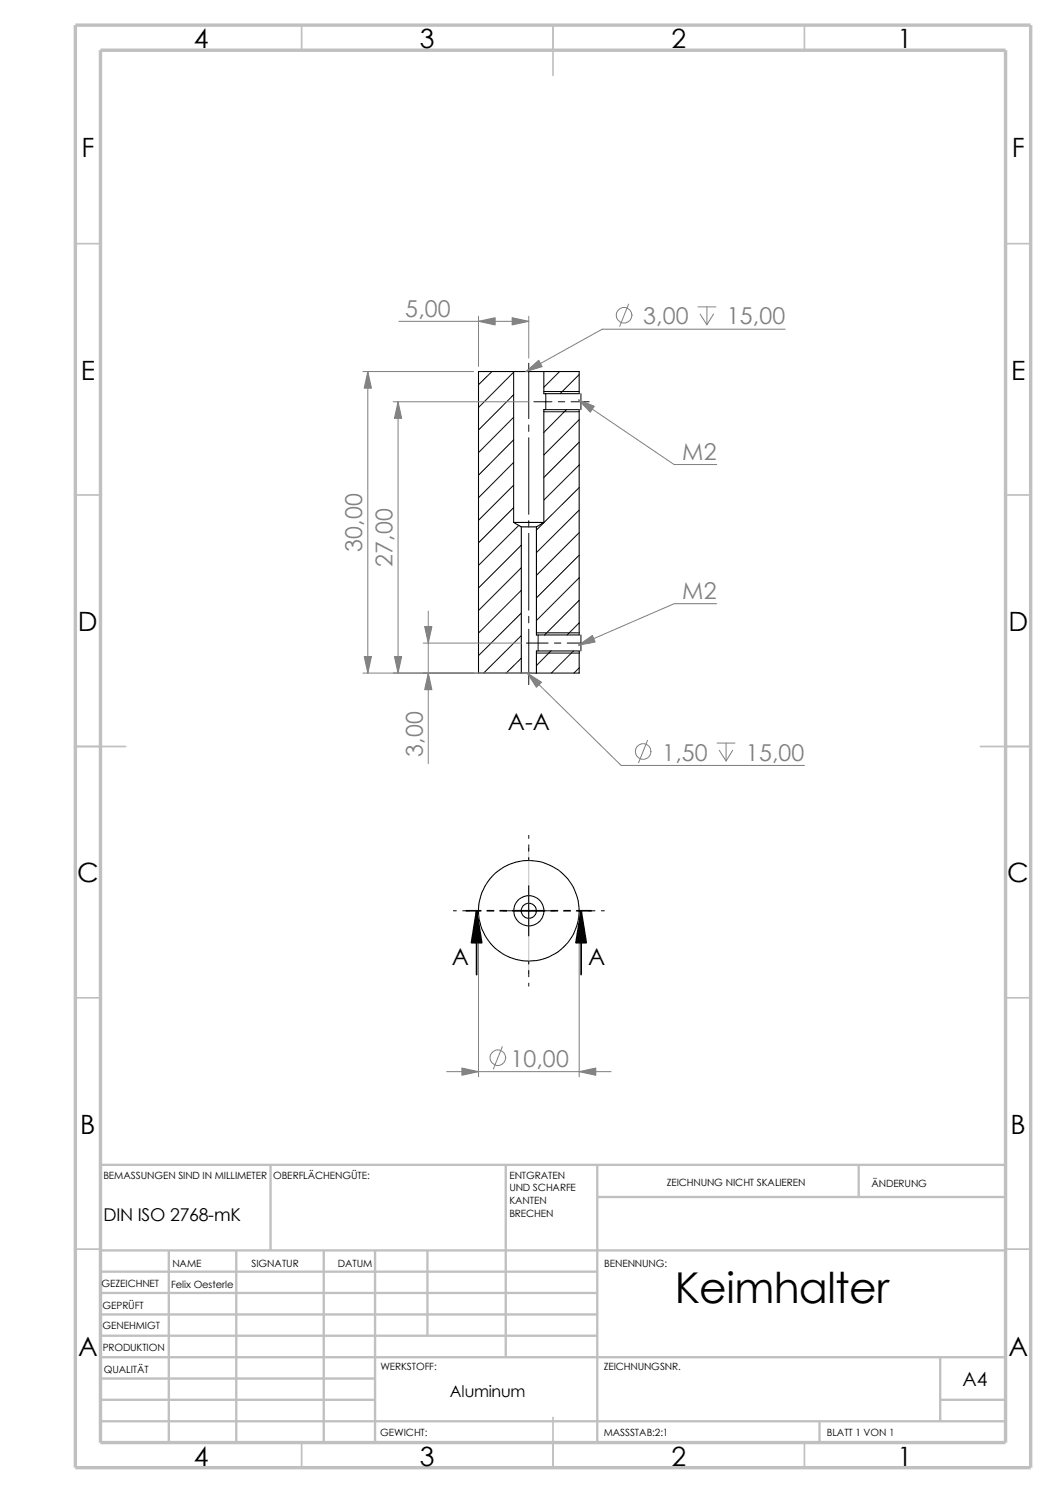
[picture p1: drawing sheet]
<svg xmlns="http://www.w3.org/2000/svg" width="210mm" height="297mm" viewBox="0 0 210 297" stroke-linecap="round" stroke-linejoin="round" font-family="sans-serif">
<g fill="none" stroke="#c0c0c0" stroke-width=".34">
<path d="M60 5v5M110 5v10M160 5v5M15 48.5h5M200 48.5h5M15 98.5h5M200 98.5h5M15 148.5h10M195 148.5h10M15 198.5h5M200 198.5h5M15 248.5h5"/>
<path d="M200 248.5h5M60 287v5M110 282v10M160 287v5"/>
</g>
<g fill="none" stroke="#c0c0c0" stroke-width=".47">
<path d="M53.8 231.7v17.1M100.6 231.7v38.3M118.8 231.7v55.3M118.8 238.1h81.2M170.8 231.7v6.4M200 231.7h-180v55.3M20 248.8h180M20 257.2h98.8M20 253h98.8M33.6 248.8v38.2M47 248.8v38.2M64.4 248.8v38.2"/>
<path d="M74.6 248.8v38.2M85 248.8v16.9M20 265.7h98.8M20 261.5h98.8M20 278.5h54.6M20 274.2h54.6M20 270h180M187 278.5h13M187 270v12.7M20 282.7h180M163 282.7v4.3"/>
</g>
<path d="M15 5h190v287h-190zM20 10h180v277h-180z" fill="none" stroke="#c0c0c0" stroke-width=".68" stroke-linecap="butt"/>
<g fill="none" stroke="#000" stroke-width=".2">
<path d="M97.8 73.9l-2.6 2.6M102.2 74l-7 7.1M102.2 78.5l-7 7.1M105.2 72.3v11M106.2 79.9h3.6M108.2 77.9h7M108.5 78.3v3.2M111 79.9h1.3M111.3 73.9l-3.1 3.1M113.6 79.9h3.6M115.2 74.5l-3.8 3.8M115.5 78.3v3.2"/>
<path d="M102.2 83l-7 7M102.2 87.5l-7 7M102.2 92l-7 7M102.2 96.5l-7 7M105.2 84.5v1.3M105.2 87.1v15.2M108.2 81.5h.1M108.2 81.9h7M112.6 81.5l-4.4 4.5M115.2 83.5l-7 7M115.2 88l-7 7M115.2 92.5l-7 7"/>
<path d="M115.2 97l-8.5 8.5M102.2 101l-7 7M103.2 104.5l-8 8M103.7 108.5l-8.5 8.5M103.7 112.9l-8.5 8.6M103.7 117.4l-8.5 8.5M105.2 103.6v1.3M105.2 106.1v15.3M115.2 101.5l-8.5 8.4M115.2 106l-8.5 8.5M115.2 110.4l-8.5 8.6M115.2 114.9l-8.5 8.5"/>
<path d="M115.2 119.4l-6.9 6.9M103.7 122l-8.5 8.4M103.7 126.4l-7.5 7.5M103.7 130.9l-3 3M104.7 127.9h4.3M105.2 122.6v1.3M105.2 125.2v11M106.7 129.9h8.5M106.7 125.9h8.5M107 126.3v3.2M109.6 129.5l-2.9 2.9M110.3 127.9h1.2"/>
<path d="M112.8 127.9h4.4M114 129.5l-4.4 4.4M115.2 123.9l-2.4 2.4M115.2 132.9l-1.1 1M115.5 126.3v3.2M105.2 166.2v.6M105.2 168.1v1.2M105.2 170.6v.6M105.2 176.2v10M90.2 181.2h.6M92 181.2h1.3M94.6 181.2h.6"/>
<path d="M100.2 181.2h10M105.2 191.2v.6M105.2 193v1.3M105.2 195.6v.6M115.2 181.2h.6M117.1 181.2h1.2M119.6 181.2h.6"/>
</g>
<g fill="none" stroke="#000" stroke-width=".21">
<path d="M102.2 73.9h6M102.2 73.9v30M102.2 73.9h-7v60h8.5M108.2 73.9h7v4.4h-7zM102.2 103.9h6M102.2 103.9l1.5 .9M103.7 104.8v29.1M103.7 104.8h3M108.2 103.9v-22.4h7v44.8h-8.5v-21.5M108.2 103.9l-1.5 .9M103.7 133.9h3M106.7 129.5h8.5v4.4h-8.5z"/>
<circle cx="105.2" cy="181.2" r="10"/>
<circle cx="105.2" cy="181.2" r="1.51"/>
<circle cx="105.2" cy="181.2" r="2.99"/>
</g>
<path d="M105.2 168.8v24.8" fill="none" stroke="#c0c0c0" stroke-width=".2"/>
<g fill="none" stroke="#808080" stroke-width=".2">
<path d="M72.2 73.9h22M73.2 73.9v60M78.2 79.9h27M79.2 79.9v54M79.3 63.9h25.9M95.2 62.9v10M105.2 62.9v8.3M115.1 79.5l19 12.9h8.4M125 60.5l-1.8 4.4M138.8 61h3.6M139.2 62.5l1.4 2.1M140.6 61v3.6"/>
<path d="M141.9 62.5l-1.3 2.1M156.2 65.5h-36.4l-15.2 8.4M72.2 133.9h33.5M84.2 127.9h19.5M85.2 121.6v30.3M104.9 133.9l18.6 18.4h36.5M142.5 120.1h-8.4l-19 8.3M128.8 147.3l-1.8 4.4M142.6 147.8h3.6M143 149.3l1.4 2.1M144.4 147.8v3.6M145.7 149.3l-1.3 2.1"/>
<path d="M95.2 182.2v32M115.2 182.2v32M88.8 213.2h32.7M99.9 208.2l-1.8 4.4"/>
<circle cx="124.1" cy="62.7" r="1.56"/>
<circle cx="127.9" cy="149.5" r="1.55"/>
<circle cx="99" cy="210.4" r="1.55"/>
</g>
<g fill="#808080" stroke="#808080" stroke-width=".2">
<path d="M91.9 212.5l3.3 .7-3.3 .7z"/>
<path d="M115.2 213.2l3.3-.7v1.4z"/>
<path d="M104.6 73.9l2.5-2.2 .7 1.2z"/>
<path d="M78.4 130.6h1.5l-.7 3.3z"/>
<path d="M85.2 133.9l.7 3.3h-1.4z"/>
<path d="M104.9 133.9l2.8 1.8-1 1z"/>
<path d="M115.1 79.5l3.1 1.3-.8 1.2z"/>
<path d="M84.5 124.6h1.4l-.7 3.3z"/>
<path d="M79.2 79.9l.7 3.3h-1.5z"/>
<path d="M115.1 128.4l2.7-2 .6 1.3z"/>
<path d="M73.2 73.9l.7 3.3h-1.5z"/>
<path d="M72.4 130.6h1.5l-.7 3.3z"/>
<path d="M101.9 63.2l3.3 .7-3.3 .7z"/>
<path d="M95.2 63.9l3.3-.7v1.4z"/>
</g>
<path d="M94.8 181.2l1 6.3h-2zM115.6 181.2l1 6.3h-2z" fill="#000" stroke="#000" stroke-width=".34"/>
<path d="M92.8 181.2h2.8M94.8 181.2v12.7M96.9 181.2h1.3M99.4 181.2h1.3M102 181.2h6.3M109.6 181.2h1.3M112.1 181.2h1.3M114.7 181.2h2.9M115.6 181.2v12.7" fill="none" stroke="#000" stroke-width=".34"/>
<text font-size="8.5" x="134.2" y="259.2">Keimhalter</text>
<g font-size="5.3">
<text x="38.5" y="9.6">4</text>
<text x="83.5" y="9.6">3</text>
<text x="133.5" y="9.6">2</text>
<text x="178.5" y="9.6">1</text>
<text x="16.2" y="31.3">F</text>
<text x="201.2" y="31.3">F</text>
<text x="16" y="75.6">E</text>
<text x="201.1" y="75.6">E</text>
<text x="15.5" y="125.6">D</text>
<text x="200.6" y="125.6">D</text>
<text x="15.3" y="175.6">C</text>
<text x="200.3" y="175.6">C</text>
<text x="16" y="225.6">B</text>
<text x="201" y="225.6">B</text>
<text x="15.5" y="269.8">A</text>
<text x="200.5" y="269.8">A</text>
<text x="38.5" y="291.6">4</text>
<text x="83.5" y="291.6">3</text>
<text x="133.5" y="291.6">2</text>
<text x="178.5" y="291.6">1</text>
</g>
<g font-size="4.6" fill="#808080">
<text x="80.6" y="63">5,00</text>
<text x="127.9" y="64.5">3,00</text>
<text x="144.5" y="64.5">15,00</text>
<text x="135.7" y="91.5">M2</text>
<text x="72.1" y="109.7" transform="rotate(-90 72.1 109.7)">30,00</text>
<text x="78.1" y="112.7" transform="rotate(-90 78.1 112.7)">27,00</text>
<text x="135.7" y="119.2">M2</text>
<text x="84.1" y="150.6" transform="rotate(-90 84.1 150.6)">3,00</text>
<text x="131.7" y="151.3">1,50</text>
<text x="148.3" y="151.3">15,00</text>
<text x="101.5" y="212.2">10,00</text>
</g>
<g font-size="4.6">
<text x="101" y="145.2">A-A</text>
<text x="89.8" y="191.9">A</text>
<text x="117" y="191.9">A</text>
</g>
<text font-size="3.9" x="191.4" y="275.6">A4</text>
<text font-size="3.5" x="20.6" y="242.8">DIN ISO 2768-mK</text>
<text font-size="3.2" x="89.5" y="277.9">Aluminum</text>
<g font-size="2">
<text x="20.6" y="234.6">BEMASSUNGEN SIND IN MILLIMETER</text>
<text x="54.4" y="234.6">OBERFLÄCHENGÜTE:</text>
<text x="101.3" y="239.5">KANTEN</text>
<text x="101.3" y="234.5">ENTGRATEN</text>
<text x="101.3" y="237">UND SCHARFE</text>
<text x="132.6" y="236">ZEICHNUNG NICHT SKALIEREN</text>
<text x="173.3" y="236.2">ÄNDERUNG</text>
<text x="101.3" y="242">BRECHEN</text>
<text x="50" y="252">SIGNATUR</text>
<text x="67.2" y="252">DATUM</text>
<text x="120.2" y="252">BENENNUNG:</text>
<text x="20.2" y="256.1">GEZEICHNET</text>
<text x="34" y="256.2">Felix Oesterle</text>
<text x="34.3" y="252.1">NAME</text>
<text x="20.4" y="260.4">GEPRÜFT</text>
<text x="20.4" y="264.5">GENEHMIGT</text>
<text x="20.4" y="268.8">PRODUKTION</text>
<text x="20.7" y="273.2">QUALITÄT</text>
<text x="75.6" y="272.5">WERKSTOFF:</text>
<text x="120.1" y="272.5">ZEICHNUNGSNR.</text>
<text x="75.6" y="285.6">GEWICHT:</text>
<text x="120.1" y="285.6">MASSSTAB:2:1</text>
<text x="164.5" y="285.6">BLATT 1 VON 1</text>
</g>
</svg>
